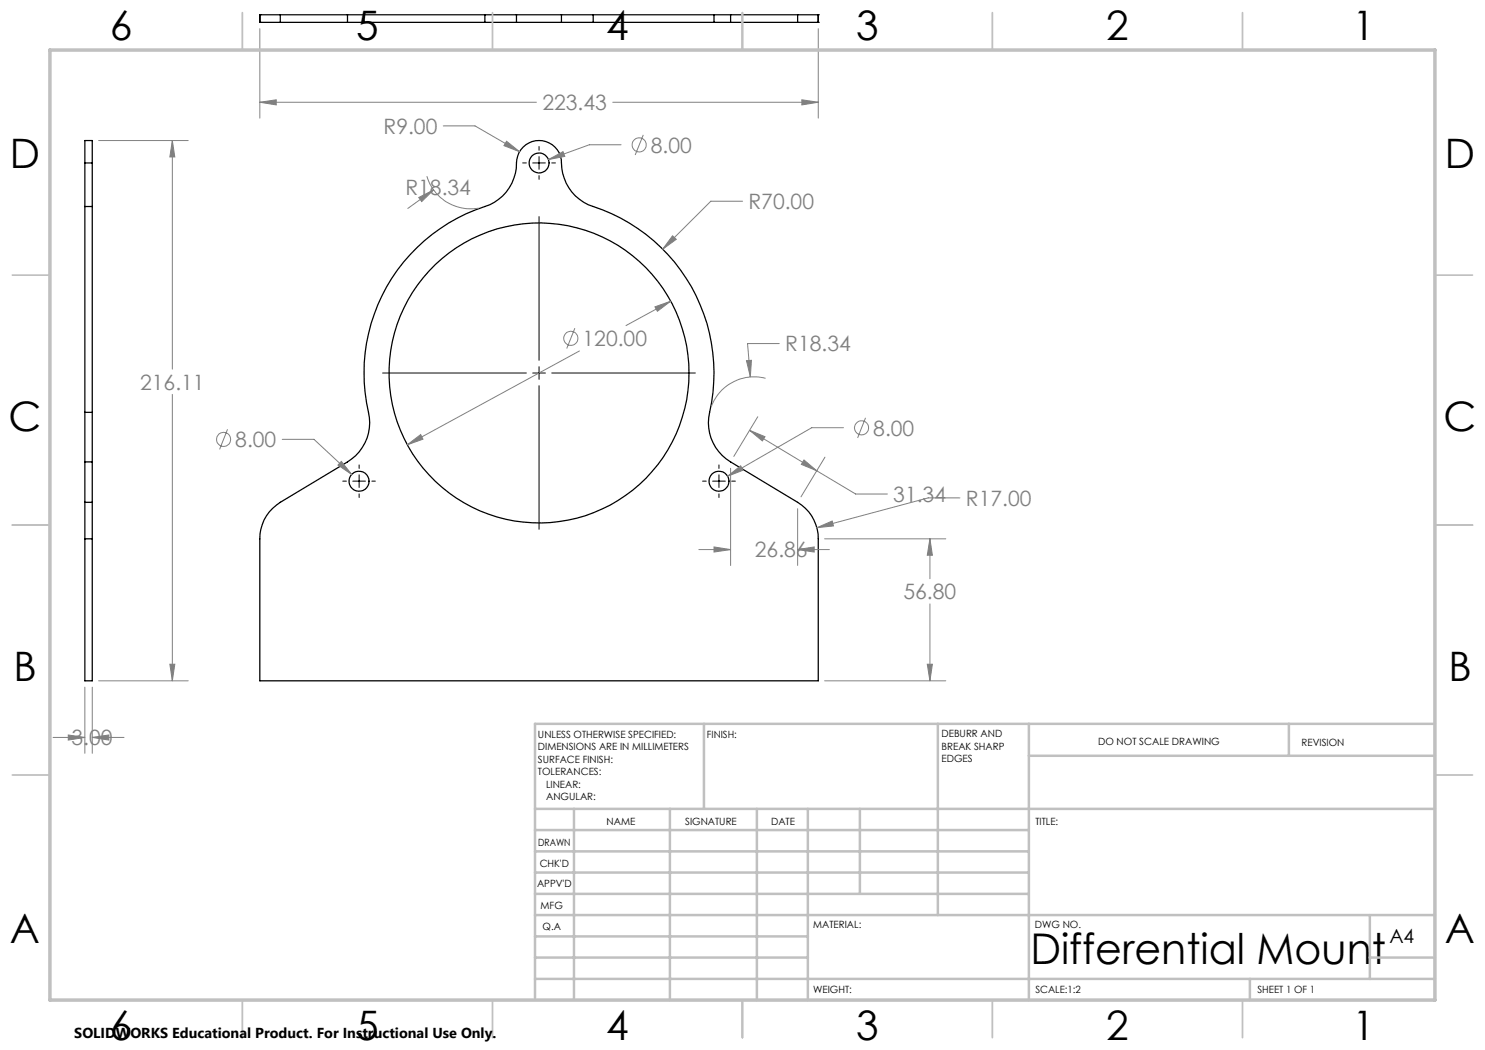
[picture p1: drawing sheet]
<svg xmlns="http://www.w3.org/2000/svg" width="297mm" height="210mm" viewBox="0 0 297 210" stroke-linecap="round" stroke-linejoin="round" font-family="sans-serif">
<g fill="none" stroke="#000" stroke-width=".25">
<path d="M52 4.5h4.1M52 3h4.1M52 4.5h.1M52 3h.1M52 3v1.5M56.1 3v1.5M56.1 4.5h13.4M56.1 3h13.4M69.5 4.5h3.3M69.5 3h3.3M69.5 3v1.5M72.8 4.5h24.2"/>
<path d="M72.8 3h24.2M72.8 3v1.5M97 4.5h6.3M97 3h6.3M97 3v1.5M103.3 4.5h9M103.3 3h9M103.3 3v1.5M112.3 4.5h6.3M112.3 3h6.3M112.3 3v1.5M118.6 4.5h24.2"/>
<path d="M118.6 3h24.2M118.6 3v1.5M142.8 4.5h3.3M142.8 3h3.3M142.8 3v1.5M146.1 3v1.5M146.1 4.5h13.4M146.1 3h13.4M159.5 4.5h4.2M159.5 3h4.2M159.5 3v1.5M163.7 4.5h.1"/>
<path d="M163.7 3h.1M163.7 3v1.5M17 32.6v8.7M17 32.6v-4.5h1.5v4.5M17 32.6h1.5M18.5 32.6v8.7M17 41.3v41.2M17 41.3h1.5M18.5 41.3v41.2M83.4 49.5a35.3 35.3 0 0 1 14.6-8.6 9.5 9.5 0 0 0 5.4-9 4.5 4.5 0 0 1 4.8-3.8 4.5 4.5 0 0 1 4.1 4.5 9.2 9.2 0 0 0 6.3 8.7 35.1 35.1 0 0 1 23.1 42.2 9.2 9.2 0 0 0 4.4 8.9l13.4 8.1a8.4 8.4 0 0 1 4.2 7.3v28.4h-111.7v-28.4a8.4 8.4 0 0 1 4.1-7.3l13.4-8.1a9.2 9.2 0 0 0 4.2-9.9 34.9 34.9 0 0 1 9.7-33zM17 82.5v9.9M17 92.4v8.1"/>
<path d="M17 92.4h1.5M17 82.5h1.5M18.5 82.5v9.9M18.5 92.4v8.1M17 100.5v7.3M17 107.8v28.4h1.5v-28.4M17 107.8h1.5M17 100.5h1.5M18.5 100.5v7.3"/>
<circle cx="107.8" cy="32.6" r="2"/>
<circle cx="107.8" cy="74.6" r="30"/>
<circle cx="71.8" cy="96.2" r="2.01"/>
<circle cx="143.8" cy="96.2" r="2.01"/>
</g>
<g fill="none" stroke="#808080" stroke-width=".2">
<path d="M52 5.7v17.9M160.4 20l3.3 .5-3.3 .5zM163.7 5.7v17.9M19.7 28.1h17.9M34.5 28.1l.5 3.3h-1zM34.5 28.1v45.7M52 20.5l3.2-.5v1zM52 20.5h55.3M83.7 39.5l3-1.5-2.4 2.3zM85.4 35.2a9.1 9.1 0 0 0 10.3 6.4M86.7 38l-5.1 3.7M88.7 25.2h6.3l8.9 5.1"/>
<path d="M101.3 28.2l2.6 2.1-3.1-1.2zM109.7 31.9l2.9-1.6 .4 1zM122.6 20.5h41.1M124.2 29h-6.3l-8.2 2.9M128.7 27l-1.7 4M134.5 47.2l.8 .7-2.8 1.9zM148.5 40.2h-6.3l-9.7 9.6M34.5 78.9v57.3M115 65.6l-1.7 4.1M115.9 70.2l-34.4 18.8M131 61.4l3.1-1.2-2.6 2.1zM134.1 60.2l-8.9 4.9"/>
<path d="M149.3 72.1h1l-.2 3.3zM153.1 75.7a9.2 9.2 0 0 0-10.8 5.6M155.9 68.7h-6.4l.6 6.7M45.5 85.9l-1.6 4M56.4 87.9h6.4l7.5 7M68.3 92.3l2 2.6-2.7-1.9zM81.5 89l2.6-2.1 .5 .9zM145.5 95.2l2.6-2 .5 .8zM146.1 93.7v19.4M149.9 86.1l3.1 1.2-.5 .9zM149.9 86.1l13.4 8M151.6 83.4l-4.8 7.9"/>
<path d="M160.8 92l2.5 2.1-3-1.2zM163.3 94.1l7.8 4.7h6.4M165 91.4l-4.8 8M168.7 85.5h-6.4l-16.8 9.7M173.1 83.6l-1.6 4M192 99.6h-6.4l-22.2 5.9M139.8 109.9h6.3M142.8 109.4l3.3 .5-3.3 .5zM159.5 109.9l3.3-.5v1zM159.5 101.7v11.4M159.5 109.9h6.4M163.4 105.5l3-1.3 .3 1z"/>
<path d="M164.9 107.8h24.3M186 107.8l.5 3.2h-1zM186 107.8v7.9M17 137.4v13.3M18.5 137.4v13.3M19.7 136.2h17.9M34 132.8h1l-.5 3.4zM164.9 136.2h24.3M185.5 132.8h1l-.5 3.4zM186 120.8v15.4M10.6 147.5h6.4M13.7 147l3.3 .5-3.3 .5z"/>
<path d="M18.5 147.5l3.3-.5v1zM18.5 147.5h6.3"/>
<circle cx="127.8" cy="29" r="1.42"/>
<circle cx="114.2" cy="67.7" r="1.41"/>
<circle cx="44.7" cy="87.9" r="1.41"/>
<circle cx="172.3" cy="85.6" r="1.41"/>
</g>
<g fill="none" stroke="#000" stroke-width=".2">
<path d="M104.5 32.6h.8M106.5 32.6h2.6M107.8 29.3v.7M107.8 31.3v2.6M107.8 35.1v.8M110.3 32.6h.8M107.8 43.3v28.8M76.5 74.6h28.8M106.5 74.6h2.6M107.8 73.3v2.6M107.8 77.1v28.8M110.3 74.6h28.8"/>
<path d="M68.5 96.2h.8M70.6 96.2h2.5M71.8 93v.7M71.8 95v2.5M71.8 98.8v.7M74.4 96.2h.7M140.5 96.2h.8M142.5 96.2h2.6M143.8 93v.7M143.8 95v2.5M143.8 98.8v.7M146.3 96.2h.8"/>
</g>
<g fill="none" stroke="#c0c0c0" stroke-width=".35">
<path d="M48.5 2.5v7.5M98.5 2.5v7.5M148.5 2.5v7.5M198.5 2.5v7.5M248.5 2.5v7.5M2.5 55h7.5M287 55h7.5M2.5 105h7.5M287 105h7.5M2.5 155h7.5M287 155h7.5M48.5 200v7.5"/>
<path d="M98.5 200v7.5M148.5 200v7.5M198.5 200v7.5M248.5 200v7.5"/>
</g>
<g fill="none" stroke="#c0c0c0" stroke-width=".5">
<path d="M140.8 144.8v17M187.6 144.8v38.2M205.8 144.8v55.2M205.8 151.2h81.2M257.8 144.8v6.4M287 144.8h-180v55.2M107 161.8h180M107 178.8h98.8M107 174.5h98.8M107 170.3h98.8M107 166h98.8M114.8 161.8v38.2"/>
<path d="M134 161.8v38.2M151.4 161.8v38.2M161.6 161.8v38.2M172 161.8v17M107 195.8h180M107 191.5h54.6M107 187.3h54.6M107 183h180M250 195.8v4.2M274 191.5h13M274 183v12.8"/>
</g>
<path d="M10 10h277v190h-277z" fill="none" stroke="#c0c0c0" stroke-width=".7"/>
<path d="M145.5 95.2l3.1-1.2-.5-.8zM68.3 92.3l-.7 .7 2.7 1.9zM109.7 31.9l3.3-.6-.4-1zM134.5 47.2l-2 2.6 2.8-1.9zM101.3 28.2l-.5 .9 3.1 1.2zM83.7 39.5l.6 .8 2.4-2.3zM81.5 89l3.1-1.2-.5-.9zM131 61.4l.5 .9 2.6-2.1zM149.3 72.1l.8 3.3 .2-3.3zM163.4 105.5l3.3-.3-.3-1zM142.8 109.4l3.3 .5-3.3 .5zM159.5 109.9l3.3-.5v1zM149.9 86.1l3.1 1.2-.5 .9zM160.8 92l2.5 2.1-3-1.2zM185.5 132.8h1l-.5 3.4zM186 107.8l.5 3.2h-1zM52 20.5l3.2-.5v1zM160.4 20l3.3 .5-3.3 .5zM18.5 147.5l3.3-.5v1zM13.7 147l3.3 .5-3.3 .5zM34.5 28.1l.5 3.3h-1zM34 132.8h1l-.5 3.4z" fill="#808080"/>
<text font-size="8.5" x="206.1" y="192.7">Differential Mount</text>
<g font-size="8.1">
<text x="22" y="8">6</text>
<text x="71.2" y="8">5</text>
<text x="121.2" y="8">4</text>
<text x="171.2" y="8">3</text>
<text x="221.2" y="8">2</text>
<text x="270.5" y="8">1</text>
<text x="2" y="33.6">D</text>
<text x="289" y="33.6">D</text>
<text x="1.7" y="86.1">C</text>
<text x="288.7" y="86.1">C</text>
<text x="2.7" y="136.1">B</text>
<text x="289.7" y="136.1">B</text>
<text x="2" y="188.6">A</text>
<text x="289" y="188.6">A</text>
<text x="22" y="208">6</text>
<text x="71.2" y="208">5</text>
<text x="121.2" y="208">4</text>
<text x="171.2" y="208">3</text>
<text x="221.2" y="208">2</text>
<text x="270.5" y="208">1</text>
</g>
<g font-size="4.2" fill="#808080">
<text x="108.5" y="22">223.43</text>
<text x="76.7" y="26.8">R9.00</text>
<text x="130.2" y="30.5">8.00</text>
<text x="81.1" y="38.9">R18.34</text>
<text x="149.7" y="41.8">R70.00</text>
<text x="116.5" y="69.2">120.00</text>
<text x="157" y="70.3">R18.34</text>
<text x="28" y="77.9">216.11</text>
<text x="47.1" y="89.4">8.00</text>
<text x="174.7" y="87.1">8.00</text>
<text x="178.7" y="100.4">31.34</text>
<text x="193.2" y="101.2">R17.00</text>
<text x="151" y="111.5">26.86</text>
<text x="180.7" y="119.8">56.80</text>
<text x="14.3" y="149.1">3.00</text>
</g>
<text font-size="3.9" x="277.9" y="188.5">A4</text>
<text font-size="2.9" x="14.9" y="207.6">SOLIDWORKS Educational Product. For Instructional Use Only.</text>
<g font-size="2">
<text x="107.6" y="147.6">UNLESS OTHERWISE SPECIFIED:</text>
<text x="141.4" y="147.6">FINISH:</text>
<text x="188.3" y="147.5">DEBURR AND</text>
<text x="188.3" y="150">BREAK SHARP</text>
<text x="219.6" y="149">DO NOT SCALE DRAWING</text>
<text x="260.3" y="149.2">REVISION</text>
<text x="107.6" y="150.1">DIMENSIONS ARE IN MILLIMETERS</text>
<text x="107.6" y="152.6">SURFACE FINISH:</text>
<text x="107.6" y="155.1">TOLERANCES:</text>
<text x="188.3" y="152.5">EDGES</text>
<text x="109.2" y="157.6">LINEAR:</text>
<text x="109.2" y="160.1">ANGULAR:</text>
<text x="121.3" y="165">NAME</text>
<text x="137" y="164.9">SIGNATURE</text>
<text x="154.2" y="164.9">DATE</text>
<text x="207.1" y="164.9">TITLE:</text>
<text x="107.6" y="169.1">DRAWN</text>
<text x="107.9" y="173.3">CHK'D</text>
<text x="107.4" y="177.4">APPV'D</text>
<text x="108.1" y="181.8">MFG</text>
<text x="108.5" y="186">Q.A</text>
<text x="162.6" y="185.5">MATERIAL:</text>
<text x="207" y="185.5">DWG NO.</text>
<text x="162.6" y="198.5">WEIGHT:</text>
<text x="207.1" y="198.6">SCALE:1:2</text>
<text x="251.5" y="198.6">SHEET 1 OF 1</text>
</g>
</svg>
